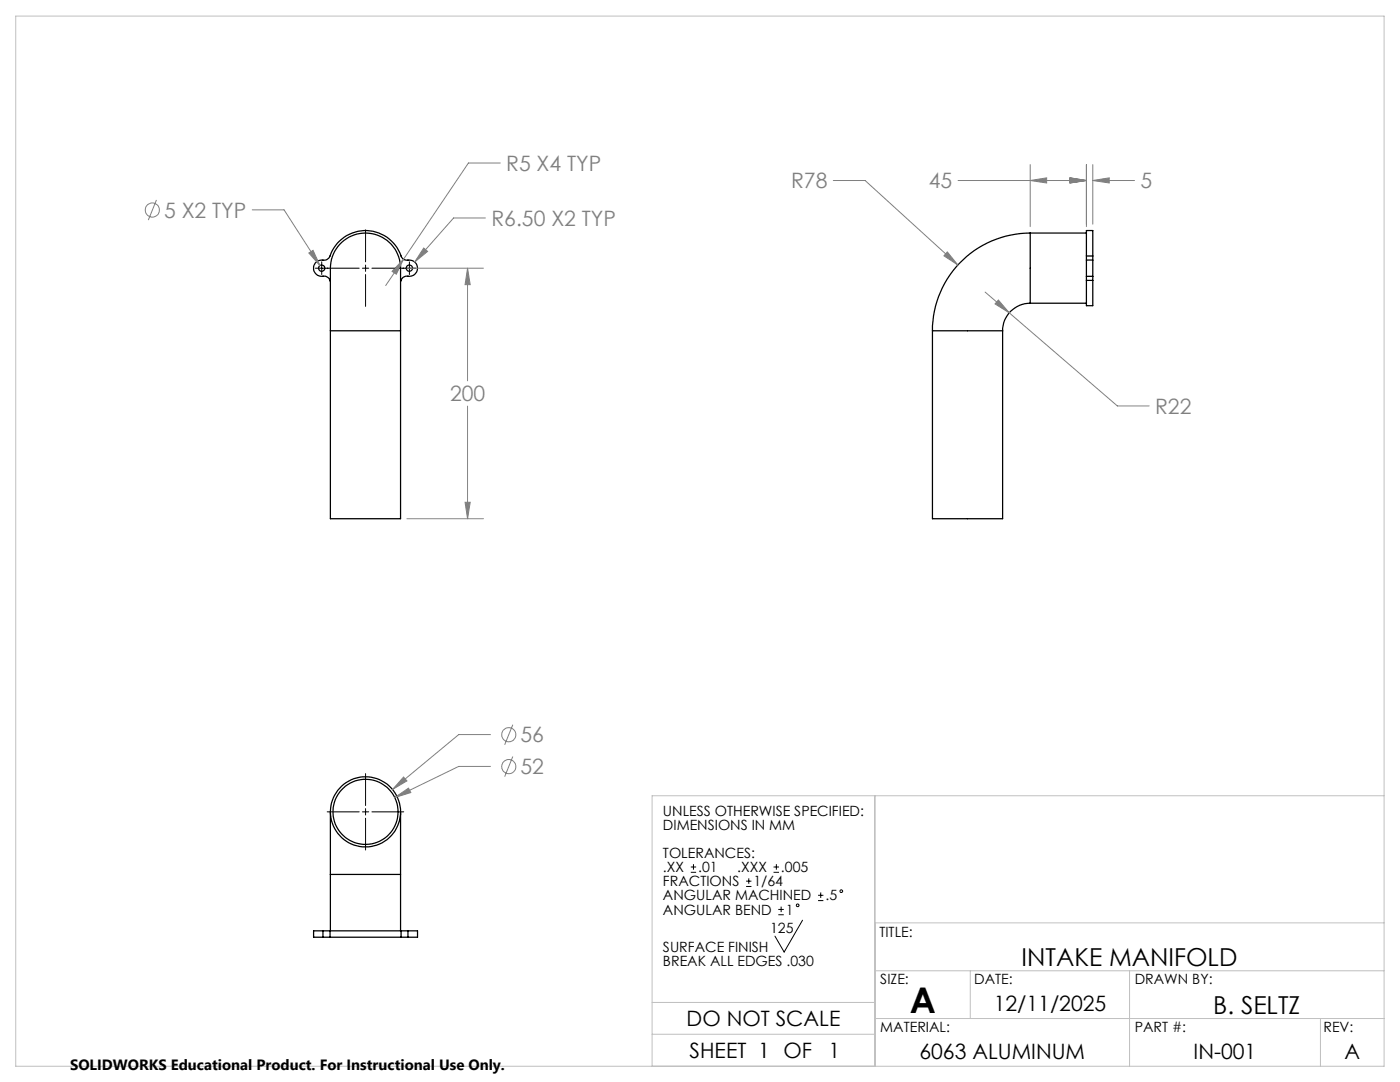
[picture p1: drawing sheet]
<svg xmlns="http://www.w3.org/2000/svg" width="279mm" height="216mm" viewBox="0 0 279 216" stroke-linecap="round" stroke-linejoin="round" font-family="sans-serif">
<g fill="none" stroke="#000" stroke-width=".25">
<path d="M65.9 56.2a1.38 1.38 0 0 0-1.7-1.1 1.64 1.64 0 0 1-1.6-1.9 1.64 1.64 0 0 1 2.1-1.3 1.57 1.57 0 0 0 1.4-1.4 7.6 7.6 0 0 1 7.4-4.5 7.6 7.6 0 0 1 6.8 5.5 1.92 1.92 0 0 0 1.7 .4 1.64 1.64 0 0 1 1.3 2 1.64 1.64 0 0 1-2.1 1.2 1.27 1.27 0 0 0-1.3 1.1M205.6 46.5a19.6 19.6 0 0 0-19.5 19.5M205.6 46.5v14M205.6 46.5h11.2M216.8 51.9v3.2M216.8 51.1v.8M216.8 55.1v.9M216.8 51.1v-5.1h1.3v5.1M216.8 56v5h1.3v-5M216.8 51.9h1.3M216.8 55.1h1.3M216.8 51.1h1.3"/>
<path d="M216.8 56h1.3M218.1 51.9v3.2M218.1 51.1v.8M218.1 55.1v.9M65.9 66v-9.1a19.9 19.9 0 0 1 .4-5.7 7.1 7.1 0 0 1 8.4-4.4 7.1 7.1 0 0 1 5.2 7.9v11.3M65.9 66v37.5h14v-37.5M65.9 66h14M186.1 66v37.5h14v-37.5M186.1 66h14M205.6 60.5a5.5 5.5 0 0 0-5.5 5.5M205.6 60.5h11.2M65.9 162v12.5"/>
<path d="M65.9 174.5h14M65.9 174.5v11.2M79.9 162v12.5M79.9 174.5v11.2M64.5 185.7h1.4M64.5 187h1.4M64.5 185.7h-1.9v1.3h1.9M64.5 185.7v1.3M65.9 185.7h14.1M65.9 187h14.1M65.9 185.7v1.3M80 185.7h1.4"/>
<path d="M80 187h1.4M80 185.7v1.3M81.4 185.7h1.9v1.3h-1.9M81.4 185.7v1.3"/>
<circle cx="64.2" cy="53.5" r=".62"/>
<circle cx="81.7" cy="53.5" r=".62"/>
<circle cx="72.9" cy="162" r="7"/>
<circle cx="72.9" cy="162" r="6.5"/>
</g>
<g fill="none" stroke="#808080" stroke-width=".2">
<path d="M31.2 39.9l-1.6 4M99.8 32.5h-6.3l-13 19.2M166.3 36h6.3l18.6 16.9M191.2 36h25.6M205.6 36l3.3-.5v1zM205.6 32.8v12.4M213.5 35.5l3.3 .5-3.3 .5zM216.8 32.8v12.4M218.1 36l3.3-.5v1zM218.1 36h8.3M218.1 32.8v11.9M50.3 41.9h6.4l7.2 11.1"/>
<path d="M61.6 50.5l.9-.5 1.4 3zM80.5 51.7l-1.4 3-.9-.5zM80.5 51.7l-3.5 5.3M81.2 53.5h15.3M84.6 49.5l.7 .7-2.5 2.1zM93.3 53.5l.5 3.3h-1zM93.3 53.5v22.5M96.9 43.5h-6.4l-7.7 8.8M189.1 50.3l2.1 2.6-2.8-1.9zM196.6 58.3l4.8 4.1M199.2 59.9l2.2 2.5-2.8-1.8zM201.4 62.4l21.6 18.6h6.3"/>
<path d="M93.3 81v22.5M81.2 103.5h15.3M92.8 100.2h1l-.5 3.3zM78.8 159.1l2.7-1.8 .5 .9zM80.5 155l.7 .8-2.8 1.7zM97.9 152.9h-6.4l-12.7 6.2M97.9 146.6h-6.4l-13.1 10.9M102.3 151l-1.6 4M102.3 144.6l-1.6 4"/>
<circle cx="30.4" cy="41.9" r="1.41"/>
<circle cx="101.5" cy="146.6" r="1.41"/>
<circle cx="101.5" cy="153" r="1.4"/>
</g>
<g fill="none" stroke="#000" stroke-width=".2">
<path d="M62.9 53.5h8.8M64.2 52.2v2.6M72.3 53.5h1.3M73 45.9v6.3M73 52.9v1.3M73 54.8v6.3M74.2 53.5h8.8M81.7 52.2v2.6M73 154.4v6.3M65.3 162h6.4M72.3 162h1.3M73 161.4v1.2"/>
<path d="M73 163.3v6.3M74.2 162h6.4M137.9 174.1h1M137.9 173h1M138.4 172.4v1.1M148.9 176.9h1.1M148.9 175.8h1.1M149.4 175.3v1.1M154.4 174.1h1.1M154.4 173h1.1M154.9 172.4v1.1M163.3 179.7h1"/>
<path d="M163.3 178.6h1M163.8 178.1v1.1M155.3 182.5h1.1M155.3 181.5h1.1M155.9 180.9v1.1M160.2 183.6l-3.7 6.4-1.8-3.2"/>
<circle cx="167.9" cy="177.8" r=".27"/>
<circle cx="159.2" cy="180.6" r=".27"/>
</g>
<path d="M3.1 3.2h273.1v209.6h-273.1zM174.6 158.8v54M276.2 158.8h-146.1v54M174.6 193.7h101.6M174.6 184.1h101.6M193.6 193.7v9.5M225.4 193.7v19.1M130.1 200h44.5M130.1 206.4h44.5M174.6 203.2h101.6M263.5 203.2v9.6" fill="none" stroke="#c0c0c0" stroke-width=".2"/>
<path d="M92.8 100.2h1l-.5 3.3zM93.3 53.5l.5 3.3h-1zM84.6 49.5l-1.8 2.8 2.5-2.1zM61.6 50.5l2.3 2.5-1.4-3zM80.5 51.7l-2.3 2.5 .9 .5zM199.2 59.9l-.6 .7 2.8 1.8zM189.1 50.3l-.7 .7 2.8 1.9zM213.5 35.5l3.3 .5-3.3 .5zM218.1 36l3.3-.5v1zM213.5 35.5l3.3 .5-3.3 .5zM205.6 36l3.3-.5v1zM78.8 159.1l3.2-.9-.5-.9zM80.5 155l-2.1 2.5 2.8-1.7z" fill="#808080"/>
<text font-size="7.1" x="181.6" y="202">A</text>
<g font-size="4.9">
<text x="203.9" y="192.8">INTAKE MANIFOLD</text>
<text x="242.1" y="202.3">B. SELTZ</text>
</g>
<g font-size="4.2" fill="#808080">
<text x="101" y="34.1">R5 X4 TYP</text>
<text x="157.9" y="37.6">R78</text>
<text x="185.3" y="37.6">45</text>
<text x="227.6" y="37.6">5</text>
<text x="32.7" y="43.4">5 X2 TYP</text>
<text x="98.1" y="45.1">R6.50 X2 TYP</text>
<text x="89.8" y="80.1">200</text>
<text x="230.5" y="82.6">R22</text>
<text x="103.9" y="148.1">56</text>
<text x="103.9" y="154.5">52</text>
</g>
<g font-size="4.2">
<text x="198.3" y="201.7">12/11/2025</text>
<text x="137" y="204.7">DO NOT SCALE</text>
<text x="137.6" y="211.1">SHEET 1 OF</text>
<text x="165.4" y="211.1">1</text>
<text x="183.5" y="211.2">6063 ALUMINUM</text>
<text x="238.2" y="211.2">IN-001</text>
<text x="268.3" y="211.2">A</text>
</g>
<text font-size="3" x="14" y="213.5">SOLIDWORKS Educational Product. For Instructional Use Only.</text>
<g font-size="2.8">
<text x="132.3" y="162.7">UNLESS OTHERWISE SPECIFIED:</text>
<text x="132.3" y="165.6">DIMENSIONS IN MM</text>
<text x="132.3" y="171.2">TOLERANCES:</text>
<text x="132.3" y="176.9">FRACTIONS</text>
<text x="132.3" y="174">.XX</text>
<text x="132.3" y="179.7">ANGULAR MACHINED</text>
<text x="139.3" y="174">.01</text>
<text x="147.1" y="174">.XXX</text>
<text x="150.4" y="176.9">1/64</text>
<text x="155.9" y="174">.005</text>
<text x="164.7" y="179.7">.5</text>
<text x="132.3" y="182.5">ANGULAR BEND</text>
<text x="156.8" y="182.5">1</text>
<text x="132.3" y="189.9">SURFACE FINISH</text>
<text x="153.7" y="186.2">125</text>
<text x="175.5" y="186.9">TITLE:</text>
<text x="132.3" y="192.8">BREAK ALL EDGES .030</text>
<text x="175.7" y="196.4">SIZE:</text>
<text x="194.4" y="196.4">DATE:</text>
<text x="226.5" y="196.4">DRAWN BY:</text>
<text x="175.7" y="206">MATERIAL:</text>
<text x="226.5" y="206">PART #:</text>
<text x="264.1" y="206">REV:</text>
</g>
</svg>
